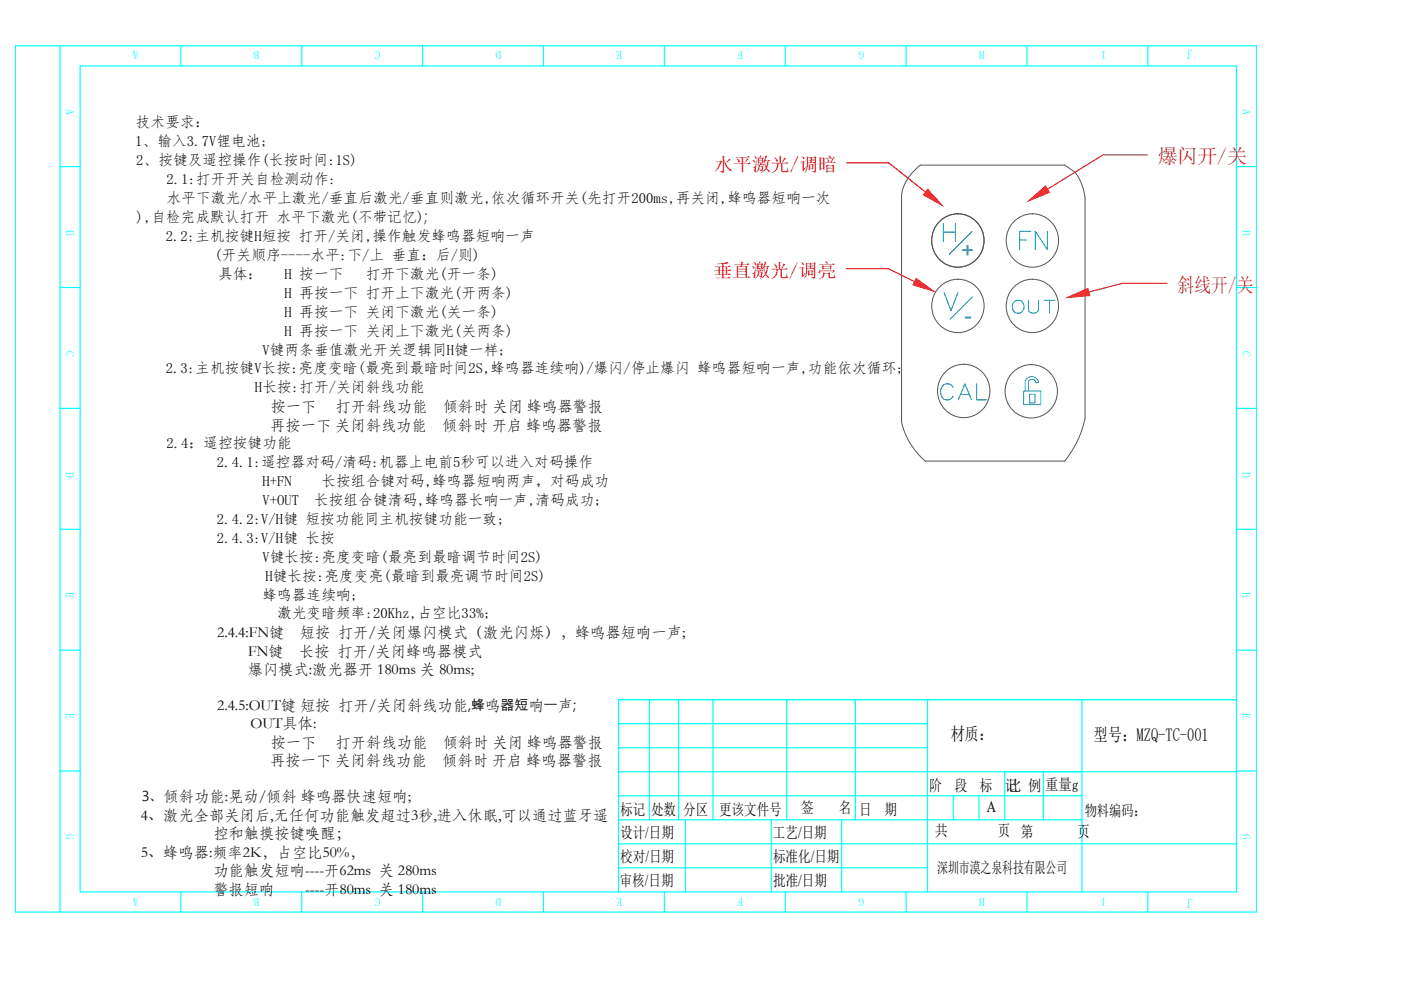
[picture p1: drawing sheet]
<svg xmlns="http://www.w3.org/2000/svg" width="297mm" height="210mm" viewBox="0 0 297 210" stroke-linecap="round" stroke-linejoin="round" font-family="sans-serif">
<!-- layer: 0 -->
<g fill="none" stroke="#0ff" stroke-width=".25">
<path d="M3.3 9.7h263.1v183.7h-263.1zM12.7 9.7v183.7M17 14h245.2v175.1h-245.2zM38.3 9.7v4.3M64 9.7v4.3M89.6 9.7v4.3M115.2 9.7v4.3M140.9 9.7v4.3M166.5 9.7v4.3M192.1 9.7v4.3M217.7 9.7v4.3M243.4 9.7v4.3"/>
<path d="M12.7 35.3h4.3M262.2 35.3h4.2M12.7 61h4.3M262.2 61h4.2M12.7 86.6h4.3M262.2 86.6h4.2M12.7 112.2h4.3M262.2 112.2h4.2M12.7 137.8h4.3M262.2 137.8h4.2M12.7 163.5h4.3M262.2 163.5h4.2"/>
<path d="M38.3 189.1v4.3M64 189.1v4.3M89.6 189.1v4.3M115.2 189.1v4.3M140.9 189.1v4.3M166.5 189.1v4.3M192.1 189.1v4.3M217.7 189.1v4.3M243.4 189.1v4.3"/>
</g>
<!-- layer: TU-KUANG -->
<g fill="none" stroke="#0ff" stroke-width=".25">
<path d="M131.1 158.5h65.5M131.1 153.4h65.5M137.7 148.3v25.5M143.9 148.3v25.5M151.2 148.3v25.5M166.8 148.3v25.5M181.4 148.3v25.5M196.6 148.3v40.8M229.4 148.3v40.8M262.2 148.3h-131.1v40.8M131.1 163.6h131.1M131.1 168.7h98.3"/>
<path d="M131.1 173.8h98.3M131.1 178.9h131.1M145.3 173.8v15.3M163.5 173.8v15.3M178.5 173.8v15.3M202.1 168.7v5.1M207.6 168.7v5.1M213 163.6v10.2M221.2 163.6v10.2M131.1 184h65.5"/>
</g>
<!-- layer: layer 1 -->
<g fill="none" stroke="#545454" stroke-width=".21">
<path d="M193.9 36.1l1.2-1.1h30.6l2.1 1.4 1.1 1.6 .7 2 .4 2v46.7l-.6 2.3-.9 2.4-1.2 2.2-1.5 2.2h-29.7l-2.1-2.3-1.6-2.5-.7-1.7-.6-1.8v-48.2l.4-1.3 .5-1.4 .9-1.3zM206 49.1l-4.7 4.8"/>
<circle cx="203.1" cy="50.9" r="5.6"/>
<circle cx="218.9" cy="50.9" r="5.6"/>
<circle cx="203.1" cy="64.8" r="5.6"/>
<circle cx="218.9" cy="64.8" r="5.6"/>
<circle cx="204.3" cy="82.8" r="5.6"/>
<circle cx="218.7" cy="82.9" r="5.6"/>
</g>
<path d="M200 47.4v3.8M200 49.2h2.6M202.6 47.4v3.8M200.2 62l1.4 3.9 1.5-3.9" fill="none" stroke="#00a5dd" stroke-width=".25"/>
<path d="M206 49.1l-4.7 4.8M206.2 62.9l-4.8 4.8M217.1 82.9h3.6v2.9h-3.6zM217.3 82.9v-1.9l.2-.6 .9-.5 1 .1 .5 .5 .3 .6-.6 .1-.1-.5-.4-.2-.8 .1-.3 .4 .1 1.9M218.3 83.6h1.1v1.8h-1.1z" fill="none" stroke="#00a5dd" stroke-width=".21"/>
<!-- layer: 0 -->
<g fill="#f00" stroke="#f00" stroke-width=".21">
<path d="M196.7 40.1l3 3.4-3.9-2.2z"/>
<path d="M194.3 59.1l3.6 2.6-4.3-1.3z"/>
</g>
<path d="M179.5 34.6h9l7.7 6.1M179.4 57h9l5.5 2.7" fill="none" stroke="#f00" stroke-width=".25"/>
<g fill="#cd2027" stroke="#cd2027" stroke-width=".21">
<path d="M218.1 42.6l3.6-3.1 .8 1.3z"/>
<path d="M226.3 63.1l4.3-1.9 .4 1.5z"/>
</g>
<path d="M243.3 32.9h-9.5l-11.7 7.2M247.4 60.1h-9.4l-7.2 1.8" fill="none" stroke="#cd2027" stroke-width=".25"/>
<text font-size="7.5" fill="#00a5dd" x="215.2" y="54.3">FN</text>
<text font-size="7.1" fill="#00a5dd" x="198.6" y="86.1">CAL</text>
<text font-size="6.2" fill="#00a5dd" x="213.8" y="67.7">OUT</text>
<g font-size="4.7" fill="#00a5dd">
<text x="203.8" y="54.7">+</text>
<text x="204.5" y="68.5">-</text>
</g>
<g font-size="4.2" fill="#cd2027">
<text x="245.5" y="34.6">爆闪开/关</text>
<text x="249.7" y="61.9">斜线开/关</text>
</g>
<g font-size="4" fill="#f00">
<text x="151.4" y="36.3">水平激光/调暗</text>
<text x="151.3" y="58.7">垂直激光/调亮</text>
</g>
<text font-size="3.8" x="231.8" y="157.1">型号：MZQ-TC-001</text>
<text font-size="3.7" x="201.6" y="156.9">材质：</text>
<text font-size="3.4" x="209.2" y="172.3">A</text>
<g font-size="3.3">
<text x="197.1" y="167.6">阶</text>
<text x="202.4" y="167.6">段</text>
<text x="207.8" y="167.6">标</text>
<text x="213.1" y="167.6">记</text>
<text x="213.7" y="167.6">比 例</text>
<text x="221.6" y="167.5">重量g</text>
<text x="131.5" y="172.7">标记</text>
<text x="138" y="172.8">处数</text>
<text x="144.9" y="172.8">分区</text>
<text x="152.4" y="172.8">更该文件号</text>
<text x="169.9" y="172.5">签</text>
<text x="177.9" y="172.5">名</text>
<text x="182.2" y="172.7">日</text>
<text x="187.5" y="172.7">期</text>
<text x="131.5" y="177.6">设计/日期</text>
<text x="163.9" y="177.6">工艺/日期</text>
<text x="198.2" y="177.3">共</text>
<text x="211.6" y="177.3">页 第</text>
<text x="228.4" y="177.4">页</text>
<text x="131.5" y="182.8">校对/日期</text>
<text x="163.9" y="182.8">标准化/日期</text>
<text x="198.7" y="185.2">深圳市漠之泉科技有限公司</text>
<text x="131.4" y="187.9">审核/日期</text>
<text x="163.9" y="187.9">批准/日期</text>
</g>
<g font-size="3.2">
<text x="57.4" y="87.1">按一下</text>
<text x="71.2" y="87.1">打开斜线功能</text>
<text x="93.9" y="87.1">倾斜时 关闭 蜂鸣器警报</text>
<text x="57.3" y="91.1">再按一下 关闭斜线功能</text>
<text x="93.7" y="91.1">倾斜时 开启 蜂鸣器警报</text>
<text x="46.1" y="135.1">2.4.4:FN键</text>
<text x="63.6" y="135.1">短按 打开/关闭爆闪模式（激光闪烁），蜂鸣器短响一声;</text>
<text x="52.5" y="143">爆闪模式:激光器开 180ms 关 80ms;</text>
<text x="52.6" y="139">FN键</text>
<text x="63.4" y="139">长按 打开/关闭蜂鸣器模式</text>
<text x="46" y="150.5">2.4.5:OUT键 短按 打开/关闭斜线功能,蜂鸣器短响一声;</text>
<text x="53.1" y="154.4">OUT具体:</text>
<text x="57.4" y="158.4">按一下</text>
<text x="71.2" y="158.4">打开斜线功能</text>
<text x="93.9" y="158.4">倾斜时 关闭 蜂鸣器警报</text>
<text x="57.3" y="162.3">再按一下 关闭斜线功能</text>
<text x="93.7" y="162.3">倾斜时 开启 蜂鸣器警报</text>
<text x="29.8" y="173.8">4、激光全部关闭后,无任何功能触发超过3秒,进入休眠,可以通过蓝牙遥</text>
<text x="230" y="173">物料编码：</text>
<text x="45.2" y="177.7">控和触摸按键唤醒；</text>
<text x="29.8" y="181.6">5、蜂鸣器:频率2K，占空比50%，</text>
<text x="45.2" y="185.6">功能触发短响----开62ms 关 280ms</text>
<text x="45.2" y="189.5">警报短响</text>
<text x="64.7" y="189.5">----开80ms 关 180ms</text>
</g>
<g font-size="3.1">
<text x="28.8" y="27">技术要求：</text>
<text x="28.7" y="31">1、输入3.7V锂电池;</text>
<text x="28.9" y="35">2、按键及遥控操作(长按时间:1S)</text>
<text x="35.3" y="39">2.1:打开开关自检测动作:</text>
<text x="28.9" y="47">),自检完成默认打开 水平下激光(不带记忆);</text>
<text x="35.3" y="43">水平下激光/水平上激光/垂直后激光/垂直则激光,依次循环开关(先打开200ms,再关闭,蜂鸣器短响一次</text>
<text x="35.1" y="51.1">2.2:主机按键H短按 打开/关闭,操作触发蜂鸣器短响一声</text>
<text x="45.5" y="55.1">(开关顺序----水平:下/上 垂直：后/则)</text>
<text x="46.2" y="59.1">具体：</text>
<text x="60.3" y="59.1">H 按一下</text>
<text x="77.5" y="59.1">打开下激光(开一条)</text>
<text x="60.3" y="63.1">H 再按一下 打开上下激光(开两条)</text>
<text x="60.3" y="67.1">H 再按一下 关闭下激光(关一条)</text>
<text x="60.3" y="71.2">H 再按一下 关闭上下激光(关两条)</text>
<text x="55.6" y="75.2">V键两条垂值激光开关逻辑同H键一样;</text>
<text x="35.1" y="79.2">2.3:主机按键V长按:亮度变暗(最亮到最暗时间2S,蜂鸣器连续响)/爆闪/停止爆闪 蜂鸣器短响一声,功能依次循环;</text>
<text x="54.1" y="83.2">H长按:打开/关闭斜线功能</text>
<text x="35.3" y="95.1">2.4：遥控按键功能</text>
<text x="46" y="99.1">2.4.1:遥控器对码/清码:机器上电前5秒可以进入对码操作</text>
<text x="55.6" y="103.1">H+FN</text>
<text x="55.6" y="107.1">V+OUT</text>
<text x="66.6" y="107.1">长按组合键清码,蜂鸣器长响一声,清码成功;</text>
<text x="68.1" y="103.1">长按组合键对码,蜂鸣器短响两声，对码成功</text>
<text x="46" y="111.1">2.4.2:V/H键 短按功能同主机按键功能一致;</text>
<text x="46" y="115.1">2.4.3:V/H键 长按</text>
<text x="55.6" y="119.1">V键长按:亮度变暗(最亮到最暗调节时间2S)</text>
<text x="56.3" y="123.1">H键长按:亮度变亮(最暗到最亮调节时间2S)</text>
<text x="55.6" y="127.1">蜂鸣器连续响;</text>
<text x="58.8" y="131.1">激光变暗频率:20Khz,占空比33%;</text>
</g>
<text font-size="3" x="30.1" y="169.8">3、倾斜功能:晃动/倾斜 蜂鸣器快速短响;</text>
<g font-size="2.4" fill="#0ff">
<text x="29.4" y="10.9" transform="rotate(180 29.4 10.9)">A</text>
<text x="55" y="10.9" transform="rotate(180 55 10.9)">B</text>
<text x="80.7" y="10.9" transform="rotate(180 80.7 10.9)">C</text>
<text x="106.3" y="10.9" transform="rotate(180 106.3 10.9)">D</text>
<text x="131.9" y="10.9" transform="rotate(180 131.9 10.9)">E</text>
<text x="157.6" y="10.9" transform="rotate(180 157.6 10.9)">F</text>
<text x="183.2" y="10.9" transform="rotate(180 183.2 10.9)">G</text>
<text x="208.8" y="10.9" transform="rotate(180 208.8 10.9)">H</text>
<text x="234.6" y="10.9" transform="rotate(180 234.6 10.9)">I</text>
<text x="252.8" y="10.9" transform="rotate(180 252.8 10.9)">J</text>
<text x="14" y="23.2" transform="rotate(90 14 23.2)">A</text>
<text x="263.5" y="23.2" transform="rotate(90 263.5 23.2)">A</text>
<text x="14" y="48.8" transform="rotate(90 14 48.8)">B</text>
<text x="263.5" y="48.8" transform="rotate(90 263.5 48.8)">B</text>
<text x="14" y="74.3" transform="rotate(90 14 74.3)">C</text>
<text x="263.5" y="74.3" transform="rotate(90 263.5 74.3)">C</text>
<text x="14" y="100" transform="rotate(90 14 100)">D</text>
<text x="263.5" y="100" transform="rotate(90 263.5 100)">D</text>
<text x="14" y="125.6" transform="rotate(90 14 125.6)">E</text>
<text x="263.5" y="125.6" transform="rotate(90 263.5 125.6)">E</text>
<text x="14" y="151.2" transform="rotate(90 14 151.2)">E</text>
<text x="263.5" y="151.2" transform="rotate(90 263.5 151.2)">E</text>
<text x="14" y="176.9" transform="rotate(90 14 176.9)">G</text>
<text x="263.5" y="176.9" transform="rotate(90 263.5 176.9)">G</text>
<text x="29.4" y="190.5" transform="rotate(180 29.4 190.5)">A</text>
<text x="55" y="190.5" transform="rotate(180 55 190.5)">B</text>
<text x="80.7" y="190.5" transform="rotate(180 80.7 190.5)">C</text>
<text x="106.3" y="190.5" transform="rotate(180 106.3 190.5)">D</text>
<text x="131.9" y="190.5" transform="rotate(180 131.9 190.5)">E</text>
<text x="157.6" y="190.5" transform="rotate(180 157.6 190.5)">F</text>
<text x="183.2" y="190.5" transform="rotate(180 183.2 190.5)">G</text>
<text x="208.8" y="190.5" transform="rotate(180 208.8 190.5)">H</text>
<text x="234.6" y="190.5" transform="rotate(180 234.6 190.5)">I</text>
<text x="252.8" y="190.8" transform="rotate(180 252.8 190.8)">J</text>
</g>
</svg>
